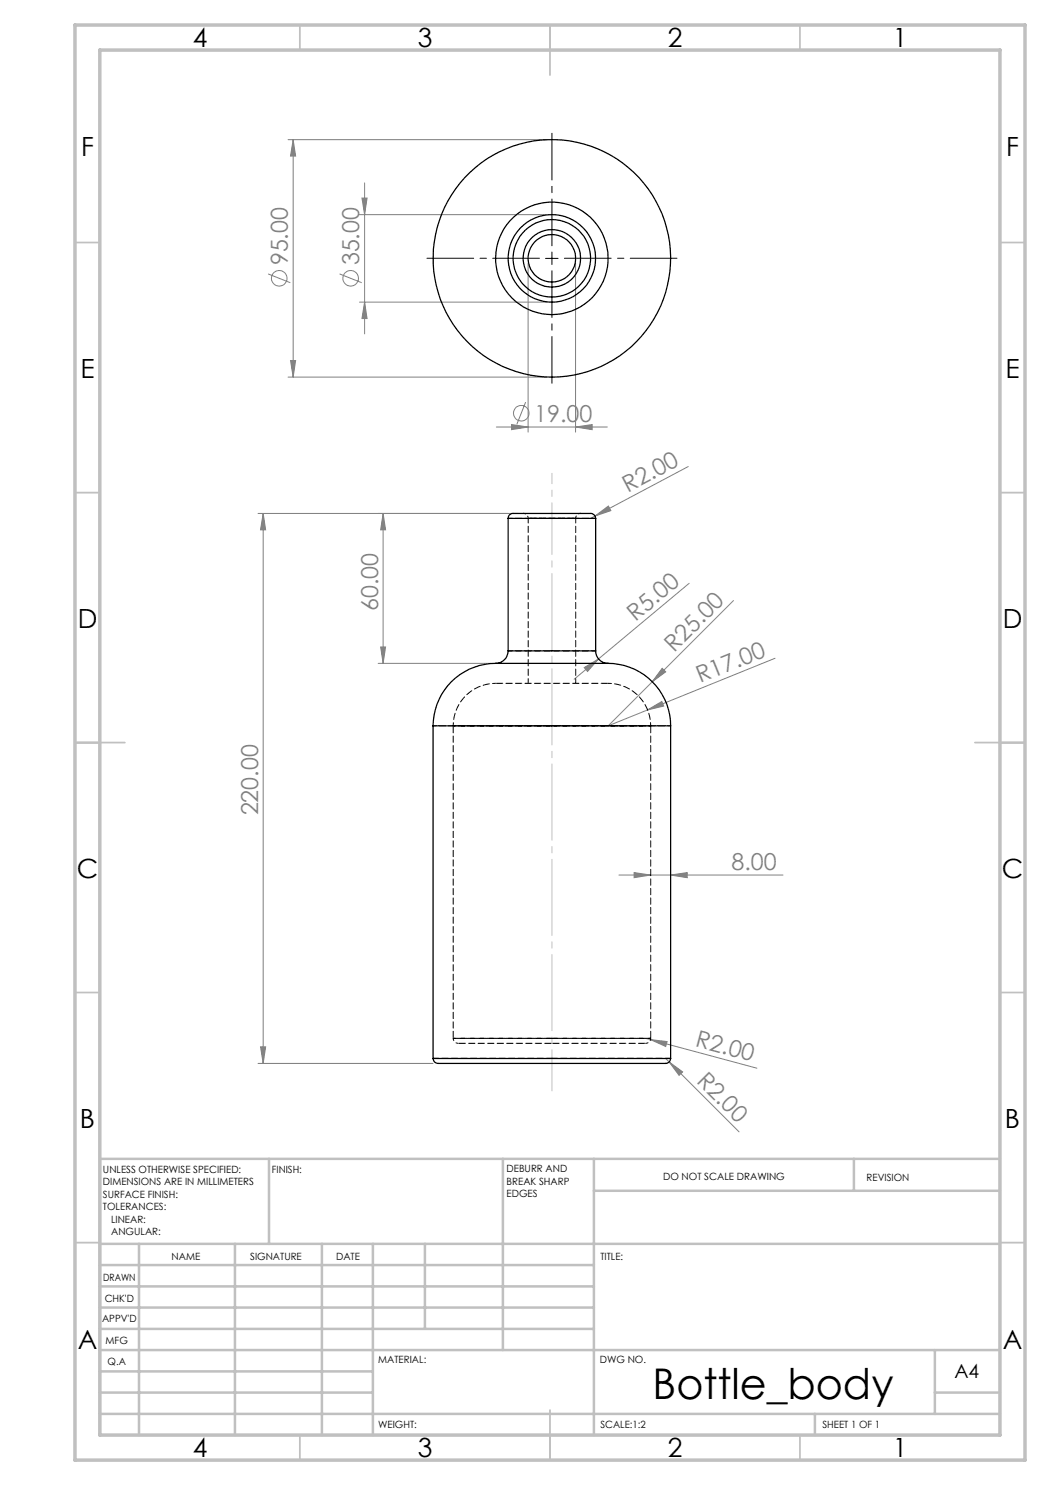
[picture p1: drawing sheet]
<svg xmlns="http://www.w3.org/2000/svg" width="210mm" height="297mm" viewBox="0 0 210 297" stroke-linecap="round" stroke-linejoin="round" font-family="sans-serif">
<g fill="none" stroke="#808080" stroke-width=".2">
<path d="M57.6 27.9h51.8M58.6 27.9l.5 3.3h-1zM58.6 27.9v47.5M72.4 39.6h1l-.5 3.3zM72.9 36.6v30.2M53.6 54.8l4.5 1.7M67.9 54.8l4.5 1.7M71.9 42.9h37.5M105.6 52.7v33.7M115.1 52.7v33.7M57.6 75.4h51.8M58.1 72.1h1l-.5 3.3z"/>
<path d="M71.9 60.4h37.5M72.9 60.4l.5 3.3h-1zM99.3 85.4h22.2M102.3 84.9l3.3 .5-3.3 .5zM105.1 80.4l-1.7 4.5M115.1 85.4l3.3-.5v1zM137.7 93.3l-18.7 9.9M51.6 102.7h52M52.6 102.7l.5 3.3h-1zM52.6 102.7v110M76.6 102.7l.5 3.3h-1zM76.6 102.7v30"/>
<path d="M119 103.2l2.7-2 .5 .9zM119 103.2l-.9 .5M137.8 116.7l-23 19.2M75.6 132.7h22.5M76.1 129.4h1l-.5 3.3zM116.8 133.5l2.9-1.7-2.2 2.5zM132.4 133.7l.7 .7-2.6 1.9zM146.7 120.1l-25.1 25.1 7.9-3.2M155 131.7l-25.5 10.3M129.5 142l2.9-1.7 .4 .9zM123.8 175h32.8M126.8 174.5l3.3 .5-3.3 .5z"/>
<path d="M134.1 175l3.3-.5v1zM51.6 212.7h35M52.1 209.4h1l-.5 3.3zM129.1 207.7l1 .2M130.1 207.9l3.3 .4-.3 1zM130.1 207.9l21.3 5.7M133.1 211.7l14.7 14.7M133.8 212.4l2.7 2-.7 .7z"/>
<circle cx="55.8" cy="55.7" r="1.55"/>
<circle cx="70.1" cy="55.7" r="1.55"/>
<circle cx="104.2" cy="82.7" r="1.55"/>
</g>
<path d="M107.9 51.7h-22.5M110.4 49.2v-22.5M110.4 54.2v22.5M112.9 51.7h22.5" fill="none" stroke="#000" stroke-width=".2" stroke-dasharray="15.2 1.3 1.3 1.3" stroke-dashoffset="5.9"/>
<path d="M109.1 51.7h2.5M110.4 50.4v2.5" fill="none" stroke="#000" stroke-width=".2"/>
<path d="M110.4 102.7v115.5" fill="none" stroke="#c0c0c0" stroke-width=".2" stroke-dasharray="15.2 1.3 1.3 1.3" stroke-dashoffset="7"/>
<path d="M110.4 102.7v-8.1" fill="none" stroke="#c0c0c0" stroke-width=".2" stroke-dasharray="15.2 1.3 1.3 1.3" stroke-dashoffset="13.1"/>
<g fill="none" stroke="#c0c0c0" stroke-width=".35">
<path d="M60 5v5M110 5v10M160 5v5M15 48.5h5M200 48.5h5M15 98.5h5M200 98.5h5M15 148.5h10M195 148.5h10M15 198.5h5M200 198.5h5M15 248.5h5"/>
<path d="M200 248.5h5M60 287v5M110 282v10M160 287v5"/>
</g>
<g fill="none" stroke="#c0c0c0" stroke-width=".5">
<path d="M53.8 231.8v17M100.6 231.8v38.2M118.8 231.8v55.2M118.8 238.2h81.2M170.8 231.8v6.4M200 231.8h-180v55.2M20 248.8h180M20 257.3h98.8M20 253h98.8M27.8 248.8v38.2M47 248.8v38.2M64.4 248.8v38.2"/>
<path d="M74.6 248.8v38.2M85 248.8v17M20 265.8h98.8M20 261.5h98.8M20 278.5h54.6M20 274.3h54.6M20 270h180M187 278.5h13M187 270v12.8M20 282.8h180M163 282.8v4.2"/>
</g>
<path d="M15 5h190v287h-190zM20 10h180v277h-180z" fill="none" stroke="#c0c0c0" stroke-width=".7"/>
<g fill="#808080">
<path d="M129.5 142l2.9-1.7 .4 .9z"/>
<path d="M119 103.2l2.7-2 .5 .9z"/>
<path d="M116.8 133.5l2.9-1.7-2.2 2.5z"/>
<path d="M132.4 133.7l.7 .7-2.6 1.9z"/>
<path d="M133.8 212.4l2.7 2-.7 .7z"/>
<path d="M130.1 207.9l3.3 .4-.3 1z"/>
<path d="M102.3 84.9l3.3 .5-3.3 .5zM115.1 85.4l3.3-.5v1zM126.8 174.5l3.3 .5-3.3 .5zM134.1 175l3.3-.5v1z"/>
<path d="M58.6 27.9l.5 3.3h-1zM58.1 72.1h1l-.5 3.3zM72.4 39.6h1l-.5 3.3zM72.9 60.4l.5 3.3h-1zM52.6 102.7l.5 3.3h-1zM52.1 209.4h1l-.5 3.3zM76.6 102.7l.5 3.3h-1zM76.1 129.4h1l-.5 3.3z"/>
</g>
<g fill="none" stroke="#000" stroke-width=".25">
<path d="M101.6 103.7a1.14 1.14 0 0 1 1.6-1h14a1.53 1.53 0 0 1 1.9 .6v.4M101.6 103.7h17.5M101.6 103.7v26.5M119.1 103.7v26.5M99.1 132.7a12.5 12.5 0 0 0-12.5 12.5M99.1 132.7h22.5M101.6 130.2a2.53 2.53 0 0 1-2.5 2.5M101.6 130.2h17.5M119.1 130.2a2.47 2.47 0 0 0 2.5 2.5M121.6 132.7a12.5 12.5 0 0 1 12.5 12.5M86.6 145.2h47.5M86.6 145.2v66.5"/>
<path d="M134.1 145.2v66.5M86.6 211.7a1.21 1.21 0 0 0 1.6 1h44.6a1.09 1.09 0 0 0 1.3-1M86.6 211.7h47.5"/>
<circle cx="110.4" cy="51.7" r="5.8"/>
<circle cx="110.4" cy="51.7" r="11.3"/>
<circle cx="110.4" cy="51.7" r="8.7"/>
<circle cx="110.4" cy="51.7" r="4.7"/>
<circle cx="110.4" cy="51.7" r="7.7"/>
<circle cx="110.4" cy="51.7" r="23.8"/>
</g>
<path d="M110.4 145.2h-19.7h39.4h-19.7M110.4 207.7h-19.7h39.4h-19.7M110.4 211.7h-23.8M134.1 211.7h-23.7" fill="none" stroke="#000" stroke-width=".2" stroke-dasharray="1.3 .6" stroke-dashoffset=".2"/>
<path d="M121.6 136.7h-22.5M90.6 145.2v62.5M130.1 207.7v-62.5" fill="none" stroke="#000" stroke-width=".2" stroke-dasharray="1.3 .6" stroke-dashoffset="-.1"/>
<path d="M91.6 208.7h18.8M110.4 208.7h18.7" fill="none" stroke="#000" stroke-width=".2" stroke-dasharray="1.3 .6" stroke-dashoffset="-.2"/>
<path d="M110.4 103.7h4.7h-9.4h4.7M86.6 145.2h47.5" fill="none" stroke="#000" stroke-width=".2" stroke-dasharray="1.3 .6" stroke-dashoffset=".7"/>
<path d="M99.1 136.7a8.5 8.5 0 0 0-8.5 8.5M130.1 145.2a8.5 8.5 0 0 0-8.5-8.5" fill="none" stroke="#000" stroke-width=".2" stroke-dasharray="1.3 .6" stroke-dashoffset=".6"/>
<path d="M104.6 102.7a1 1 0 0 1 1 1M115.1 103.7a1 1 0 0 1 1-1M90.6 207.7a1 1 0 0 0 1 1M129.1 208.7a1 1 0 0 0 1-1" fill="none" stroke="#000" stroke-width=".2" stroke-dasharray="1.3 .6" stroke-dashoffset=".8"/>
<path d="M105.6 103.7v33M115.1 136.7v-33" fill="none" stroke="#000" stroke-width=".2" stroke-dasharray="1.3 .6" stroke-dashoffset=".3"/>
<path d="M101.6 103.7h17.5M119.1 130.2h-17.5" fill="none" stroke="#000" stroke-width=".2" stroke-dasharray="1.3 .6" stroke-dashoffset=".5"/>
<text font-size="8.5" x="130.5" y="279.7">Bottle_body</text>
<g font-size="5.3">
<text x="38.5" y="9.5">4</text>
<text x="83.5" y="9.5">3</text>
<text x="133.6" y="9.5">2</text>
<text x="178.6" y="9.5">1</text>
<text x="16.2" y="31.3">F</text>
<text x="201.2" y="31.3">F</text>
<text x="16.1" y="75.5">E</text>
<text x="201.1" y="75.5">E</text>
<text x="15.5" y="125.5">D</text>
<text x="200.5" y="125.5">D</text>
<text x="15.4" y="175.5">C</text>
<text x="200.4" y="175.5">C</text>
<text x="16" y="225.5">B</text>
<text x="201" y="225.5">B</text>
<text x="15.5" y="269.8">A</text>
<text x="200.5" y="269.8">A</text>
<text x="38.5" y="291.5">4</text>
<text x="83.5" y="291.5">3</text>
<text x="133.6" y="291.5">2</text>
<text x="178.6" y="291.5">1</text>
</g>
<g font-size="4.7" fill="#808080">
<text x="57.6" y="53.1" transform="rotate(-90 57.6 53.1)">95.00</text>
<text x="71.9" y="53.1" transform="rotate(-90 71.9 53.1)">35.00</text>
<text x="106.8" y="84.3">19.00</text>
<text x="125.6" y="98.6" transform="rotate(-28 125.6 98.6)">R2.00</text>
<text x="75.6" y="122.2" transform="rotate(-90 75.6 122.2)">60.00</text>
<text x="127.1" y="124.3" transform="rotate(-40 127.1 124.3)">R5.00</text>
<text x="134.8" y="130.5" transform="rotate(-45 134.8 130.5)">R25.00</text>
<text x="140" y="136.6" transform="rotate(-22 140 136.6)">R17.00</text>
<text x="51.6" y="163.1" transform="rotate(-90 51.6 163.1)">220.00</text>
<text x="146.3" y="174">8.00</text>
<text x="138.9" y="209.3" transform="rotate(15 138.9 209.3)">R2.00</text>
<text x="139.2" y="216.4" transform="rotate(45 139.2 216.4)">R2.00</text>
</g>
<text font-size="3.9" x="190.9" y="275.5">A4</text>
<g font-size="2">
<text x="20.6" y="234.6">UNLESS OTHERWISE SPECIFIED:</text>
<text x="20.6" y="237.1">DIMENSIONS ARE IN MILLIMETERS</text>
<text x="20.6" y="239.6">SURFACE FINISH:</text>
<text x="54.4" y="234.6">FINISH:</text>
<text x="101.3" y="234.5">DEBURR AND</text>
<text x="101.3" y="237">BREAK SHARP</text>
<text x="101.3" y="239.5">EDGES</text>
<text x="132.6" y="236">DO NOT SCALE DRAWING</text>
<text x="173.3" y="236.2">REVISION</text>
<text x="20.6" y="242.1">TOLERANCES:</text>
<text x="22.2" y="244.6">LINEAR:</text>
<text x="22.2" y="247.1">ANGULAR:</text>
<text x="34.3" y="252">NAME</text>
<text x="50" y="251.9">SIGNATURE</text>
<text x="67.2" y="251.9">DATE</text>
<text x="120.1" y="251.9">TITLE:</text>
<text x="20.6" y="256.1">DRAWN</text>
<text x="20.9" y="260.3">CHK'D</text>
<text x="20.4" y="264.4">APPV'D</text>
<text x="21.1" y="268.8">MFG</text>
<text x="21.5" y="273">Q.A</text>
<text x="75.6" y="272.5">MATERIAL:</text>
<text x="120" y="272.5">DWG NO.</text>
<text x="75.6" y="285.5">WEIGHT:</text>
<text x="120.1" y="285.6">SCALE:1:2</text>
<text x="164.5" y="285.6">SHEET 1 OF 1</text>
</g>
</svg>
